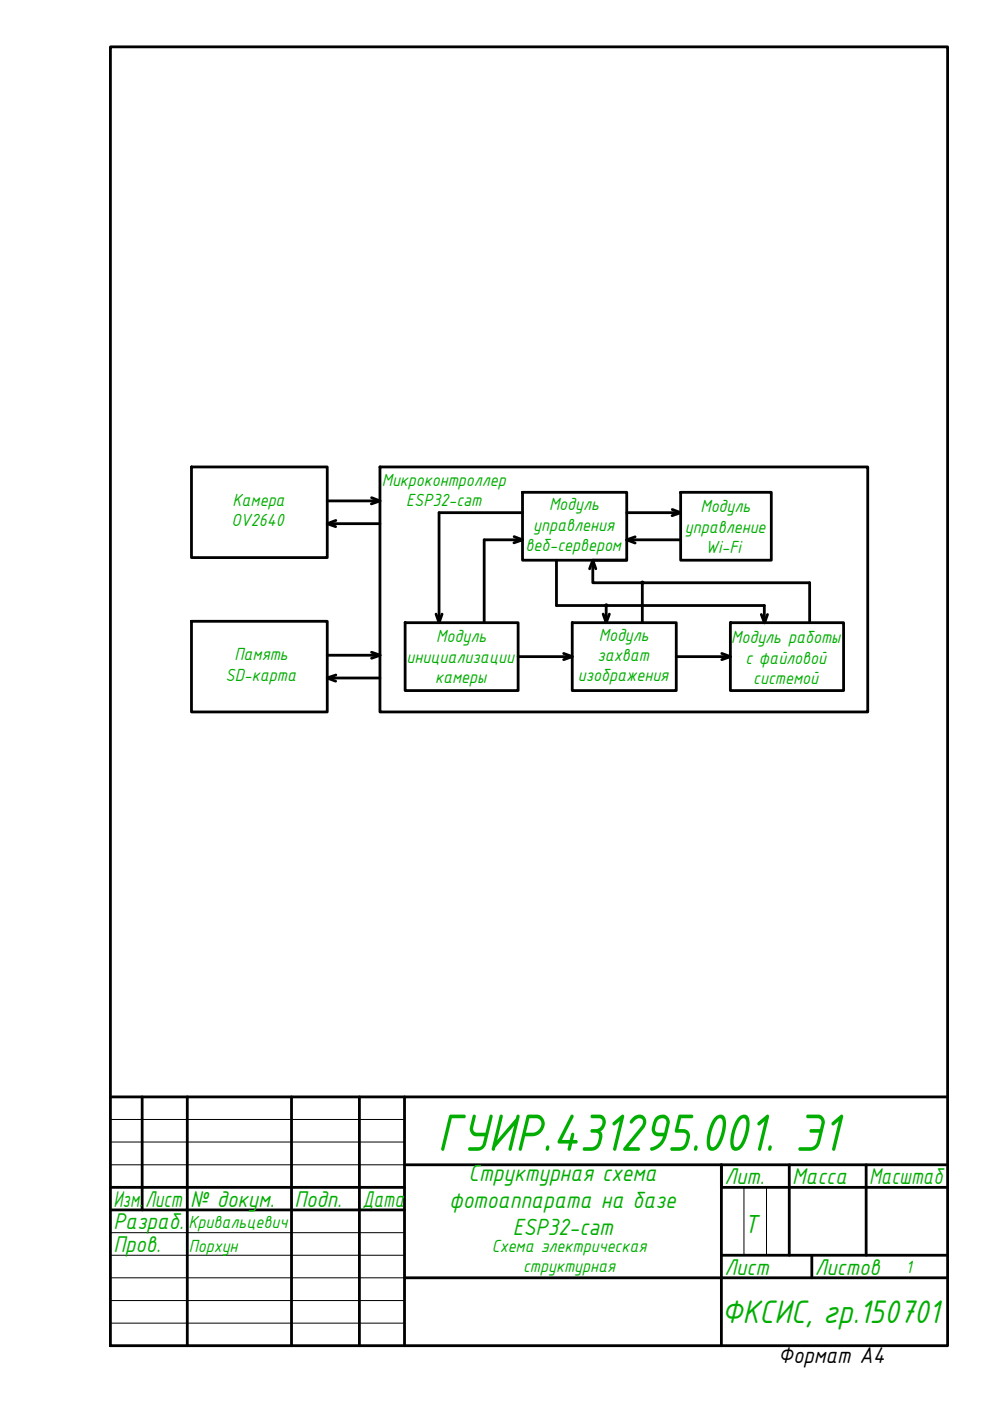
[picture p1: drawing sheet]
<svg xmlns="http://www.w3.org/2000/svg" width="210mm" height="297mm" viewBox="0 0 210 297" stroke-linecap="round" stroke-linejoin="round" font-family="sans-serif">
<!-- layer: 0 -->
<g fill="none" stroke="#000" stroke-width=".59">
<path d="M23.4 9.9h177.5v275.4h-177.5zM40.6 99h28.8v19.2h-28.8zM80.6 99h103.4v51.9h-103.4zM69.4 106.2h11.2M69.4 111h11.2M71.2 110.3l-1.8 .7 1.8 .7M78.8 105.5l1.8 .7-1.9 .6M109 113.8l1.8 .7-1.8 .6M110.8 104.4h22.1v14.4h-22.1zM110.8 108.7h-17.7v23.3M110.8 114.5h-8.1v17.5M118 118.8v9.6h44.1v3.6"/>
<path d="M132.9 118.8h-7.2v4.8h46v8.4M132.9 108.7h11.4M132.9 114.5h11.4M134.7 113.8l-1.8 .7 1.8 .6M142.5 108l1.8 .7-1.8 .6M144.3 104.4h19.2v14.4h-19.2zM40.6 131.7h28.8v19.2h-28.8zM69.4 138.9h11.2M78.8 138.3l1.8 .6-1.8 .7M85.9 132h24v14.4h-24zM92.5 130.2l.6 1.8 .6-1.8M109.9 139.2h11.4"/>
<path d="M119.5 138.5l1.8 .7-1.8 .7M121.3 132h22.1v14.4h-22.1zM125 120.6l.7-1.8 .6 1.8M127.9 130.2l.6 1.8 .7-1.8M128.5 128.4v3.6M136.2 123.6v8.4M143.4 139.2h11.5M153 138.5l1.9 .7-1.9 .7M154.9 132h24v14.4h-24zM161.4 130.3l.7 1.8 .6-1.8M69.4 143.7h11.2M71.2 143.1l-1.8 .6 1.8 .7"/>
<path d="M23.4 232.6h177.5M30.1 232.6v23.9M39.7 232.6v52.7M61.8 232.6v52.7M76.2 232.6v52.7M85.8 232.6v52.7M23.4 251.7h62.4M23.4 256.5h62.4M85.8 247h115.1M167.3 247v19.1M183.6 247v19.1M200.9 251.7h-47.9v-4.7v38.3"/>
<path d="M85.8 270.9h115.1M153 266.1h47.9M172.1 266.1v4.8"/>
<circle cx="128.5" cy="128.4" r=".15"/>
<circle cx="136.2" cy="123.5" r=".15"/>
</g>
<path d="M23.4 237.3h62.4M23.4 242.1h62.4M23.4 247h62.4M157.7 251.7v14.4M162.5 251.7v14.4M23.4 261.4h62.4M23.4 266.1h62.4M23.4 275.7h62.4M23.4 270.9h62.4M23.4 280.5h62.4" fill="none" stroke="#000" stroke-width=".21"/>
<text font-size="11.9" fill="#00ad00" x="92.7" y="244">ГУИР.431295.001. Э1</text>
<text font-size="7.4" fill="#00ad00" x="153" y="280.5">ФКСИС, гр.150701</text>
<text font-size="6" fill="#00ad00" x="157.8" y="261.4">Т</text>
<g font-size="5.4" fill="#00ad00">
<text x="99.4" y="250.4">Структурная схема</text>
<text x="95.2" y="256.1">фотоаппарата на базе</text>
<text x="108.7" y="261.9">ESP32-cam</text>
</g>
<g font-size="5.2" fill="#00ad00">
<text x="153.6" y="251.1">Лит.</text>
<text x="168" y="251.1">Масса</text>
<text x="184.3" y="251.1">Масштаб</text>
<text x="24" y="255.9">Изм.</text>
<text x="30.8" y="255.9">Лист</text>
<text x="40.3" y="255.9">№ докум.</text>
<text x="62.4" y="255.9">Подп.</text>
<text x="76.8" y="255.9">Дата</text>
<text x="24" y="260.7">Разраб.</text>
<text x="24" y="265.5">Пров.</text>
<text x="153.6" y="270.3">Лист</text>
<text x="172.8" y="270.3">Листов</text>
</g>
<text font-size="5.2" x="165" y="289">Формат А4</text>
<g font-size="4" fill="#00ad00">
<text x="49.3" y="107.3">Камера</text>
<text x="80.9" y="102.9">Микроконтроллер</text>
<text x="86.1" y="107.3">ESP32-cam</text>
<text x="49.1" y="111.6">OV2640</text>
<text x="113.1" y="112.6">управления</text>
<text x="116.4" y="108.2">Модуль</text>
<text x="145.2" y="113">управление</text>
<text x="148.5" y="108.7">Модуль</text>
<text x="111.4" y="116.9">веб-сервером</text>
<text x="149.6" y="117.3">Wi-Fi</text>
<text x="92.5" y="136.2">Модуль</text>
<text x="127" y="135.8">Модуль</text>
<text x="155" y="136.4">Модуль работы</text>
<text x="49.7" y="140">Память</text>
<text x="86.2" y="140.5">инициализации</text>
<text x="126.7" y="140.2">захват</text>
<text x="158" y="140.7">с файловой</text>
<text x="47.8" y="144.3">SD-карта</text>
<text x="92.2" y="144.8">камеры</text>
<text x="122.5" y="144.5">изображения</text>
<text x="159.7" y="145">системой</text>
<text x="40" y="260.4">Кривальцевич</text>
<text x="40" y="265.4">Порхун</text>
<text x="104.3" y="265.4">Схема электрическая</text>
<text x="110.9" y="269.7">структурная</text>
<text x="192.1" y="269.9">1</text>
</g>
</svg>
